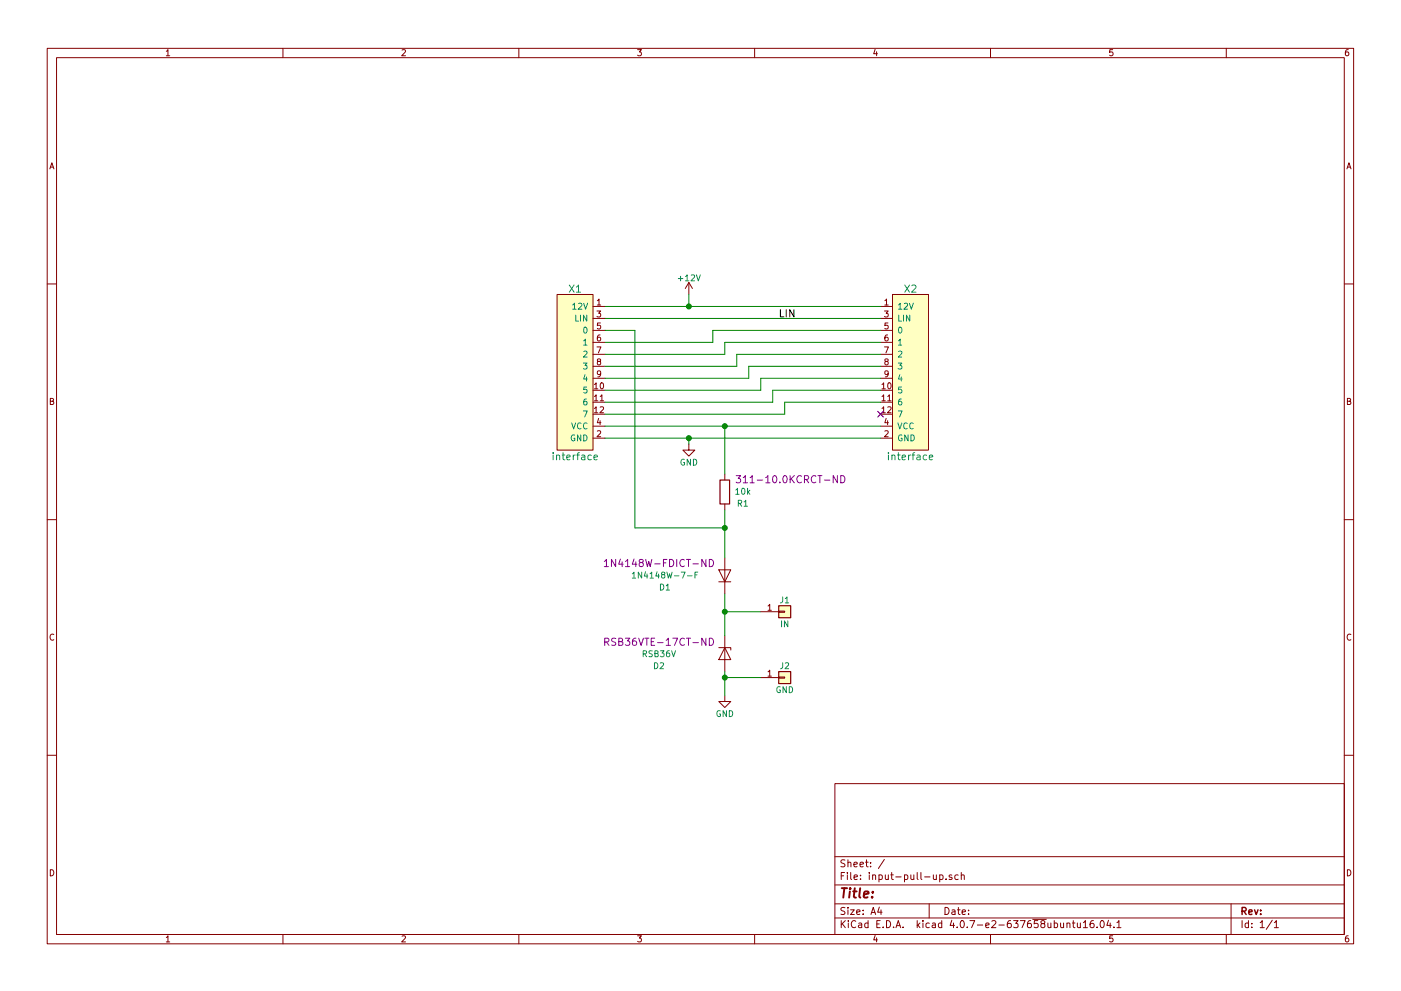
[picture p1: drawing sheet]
EESchema Schematic File Version 2
LIBS:power
LIBS:device
LIBS:transistors
LIBS:conn
LIBS:linear
LIBS:regul
LIBS:74xx
LIBS:cmos4000
LIBS:adc-dac
LIBS:memory
LIBS:xilinx
LIBS:microcontrollers
LIBS:dsp
LIBS:microchip
LIBS:analog_switches
LIBS:motorola
LIBS:texas
LIBS:intel
LIBS:audio
LIBS:interface
LIBS:digital-audio
LIBS:philips
LIBS:display
LIBS:cypress
LIBS:siliconi
LIBS:opto
LIBS:atmel
LIBS:contrib
LIBS:valves
LIBS:input-pull-up-cache
EELAYER 25 0
EELAYER END
$Descr A4 11693 8268
encoding utf-8
Sheet 1 1
Title ""
Date ""
Rev ""
Comp ""
Comment1 ""
Comment2 ""
Comment3 ""
Comment4 ""
$EndDescr
$Comp
L interface X1
U 1 1
P 4800 3100
F 0 "X1" H 4800 3800 60  0000 C CNN
F 1 "interface" H 4800 2400 60  0000 C CNN
F 2 "interface:interface" H 5050 3800 60  0001 C CNN
F 3 "" H 5050 3800 60  0001 C CNN
	1    4800 3100
	1    0    0    -1  
$EndComp
$Comp
L interface X2
U 1 1
P 7600 3100
F 0 "X2" H 7600 3800 60  0000 C CNN
F 1 "interface" H 7600 2400 60  0000 C CNN
F 2 "interface:interface" H 7850 3800 60  0001 C CNN
F 3 "" H 7850 3800 60  0001 C CNN
	1    7600 3100
	-1   0    0    -1  
$EndComp
Wire Wire Line
	5050 2550 7350 2550
Wire Wire Line
	5050 3650 7350 3650
Wire Wire Line
	5050 2650 7350 2650
Wire Wire Line
	5050 2850 5950 2850
Wire Wire Line
	5950 2850 5950 2750
Wire Wire Line
	5950 2750 7350 2750
Wire Wire Line
	7350 2850 6050 2850
Wire Wire Line
	6050 2850 6050 2950
Wire Wire Line
	6050 2950 5050 2950
Wire Wire Line
	5050 3050 6150 3050
Wire Wire Line
	6150 3050 6150 2950
Wire Wire Line
	6150 2950 7350 2950
Wire Wire Line
	7350 3050 6250 3050
Wire Wire Line
	6250 3050 6250 3150
Wire Wire Line
	6250 3150 5050 3150
Wire Wire Line
	5050 3250 6350 3250
Wire Wire Line
	6350 3250 6350 3150
Wire Wire Line
	6350 3150 7350 3150
Wire Wire Line
	7350 3250 6450 3250
Wire Wire Line
	6450 3250 6450 3350
Wire Wire Line
	6450 3350 5050 3350
Wire Wire Line
	5050 3450 6550 3450
Wire Wire Line
	6550 3450 6550 3350
Wire Wire Line
	6550 3350 7350 3350
NoConn ~ 7350 3450
$Comp
L D_Zener D2
U 1 1
P 6050 5450
F 0 "D2" V 6150 4900 50  0000 C CNN
F 1 "RSB36V" V 6050 4900 50  0000 C CNN
F 2 "Diodes_SMD:D_SOD-323" H 6050 5450 50  0001 C CNN
F 3 "http://rohmfs.rohm.com/en/products/databook/datasheet/discrete/diode/zener/rsb36v.pdf" H 6050 5450 50  0001 C CNN
F 4 "RSB36VTE-17CT-ND" V 5950 4900 60  0000 C CNN "DIGIKEY"
	1    6050 5450
	0    1    1    0   
$EndComp
$Comp
L D D1
U 1 1
P 6050 4800
F 0 "D1" V 5950 5300 50  0000 C CNN
F 1 "1N4148W-7-F" V 6050 5300 50  0000 C CNN
F 2 "Diodes_SMD:D_SOD-123" H 6050 4800 50  0001 C CNN
F 3 "http://www.diodes.com/_files/datasheets/ds30086.pdf" H 6050 4800 50  0001 C CNN
F 4 "1N4148W-FDICT-ND" V 6150 5350 60  0000 C CNN "DIGIKEY"
	1    6050 4800
	0    -1   -1   0   
$EndComp
$Comp
L GND #PWR01
U 1 1
P 6050 5800
F 0 "#PWR01" H 6050 5550 50  0001 C CNN
F 1 "GND" H 6050 5650 50  0000 C CNN
F 2 "" H 6050 5800 50  0001 C CNN
F 3 "" H 6050 5800 50  0001 C CNN
	1    6050 5800
	1    0    0    -1  
$EndComp
$Comp
L R R1
U 1 1
P 6050 4100
F 0 "R1" H 5900 4200 50  0000 C CNN
F 1 "10k" H 5900 4100 50  0000 C CNN
F 2 "Resistors_SMD:R_0805" V 5980 4100 50  0001 C CNN
F 3 "" H 6050 4100 50  0001 C CNN
F 4 "311-10.0KCRCT-ND" H 5500 4000 60  0000 C CNN "DIGIKEY"
	1    6050 4100
	-1   0    0    1   
$EndComp
$Comp
L +12V #PWR02
U 1 1
P 5750 2450
F 0 "#PWR02" H 5750 2300 50  0001 C CNN
F 1 "+12V" H 5750 2590 50  0000 C CNN
F 2 "" H 5750 2450 50  0001 C CNN
F 3 "" H 5750 2450 50  0001 C CNN
	1    5750 2450
	1    0    0    -1  
$EndComp
$Comp
L GND #PWR03
U 1 1
P 5750 3700
F 0 "#PWR03" H 5750 3450 50  0001 C CNN
F 1 "GND" H 5750 3550 50  0000 C CNN
F 2 "" H 5750 3700 50  0001 C CNN
F 3 "" H 5750 3700 50  0001 C CNN
	1    5750 3700
	1    0    0    -1  
$EndComp
Wire Wire Line
	5750 3700 5750 3650
Connection ~ 5750 3650
Wire Wire Line
	5750 2450 5750 2550
Connection ~ 5750 2550
Text Label 6500 2650 0    60   ~ 0
LIN
Wire Wire Line
	5050 3550 7350 3550
Wire Wire Line
	6050 4250 6050 4650
Connection ~ 6050 4400
Wire Wire Line
	6050 3950 6050 3550
Connection ~ 6050 3550
Wire Wire Line
	5050 2750 5300 2750
Wire Wire Line
	5300 2750 5300 4400
Connection ~ 6050 5100
Wire Wire Line
	6050 5100 6350 5100
Wire Wire Line
	6050 4950 6050 5300
Wire Wire Line
	6050 5600 6050 5800
Wire Wire Line
	5300 4400 6050 4400
$Comp
L Conn_01x01 J1
U 1 1
P 6550 5100
F 0 "J1" H 6550 5200 50  0000 C CNN
F 1 "IN" H 6550 5000 50  0000 C CNN
F 2 "connectors:SolderWirePad_single_SMD_15x40mil" H 6550 5100 50  0001 C CNN
F 3 "" H 6550 5100 50  0001 C CNN
	1    6550 5100
	1    0    0    -1  
$EndComp
$Comp
L Conn_01x01 J2
U 1 1
P 6550 5650
F 0 "J2" H 6550 5750 50  0000 C CNN
F 1 "GND" H 6550 5550 50  0000 C CNN
F 2 "connectors:SolderWirePad_single_SMD_15x40mil" H 6550 5650 50  0001 C CNN
F 3 "" H 6550 5650 50  0001 C CNN
	1    6550 5650
	1    0    0    -1  
$EndComp
Wire Wire Line
	6350 5650 6050 5650
Connection ~ 6050 5650
$EndSCHEMATC
